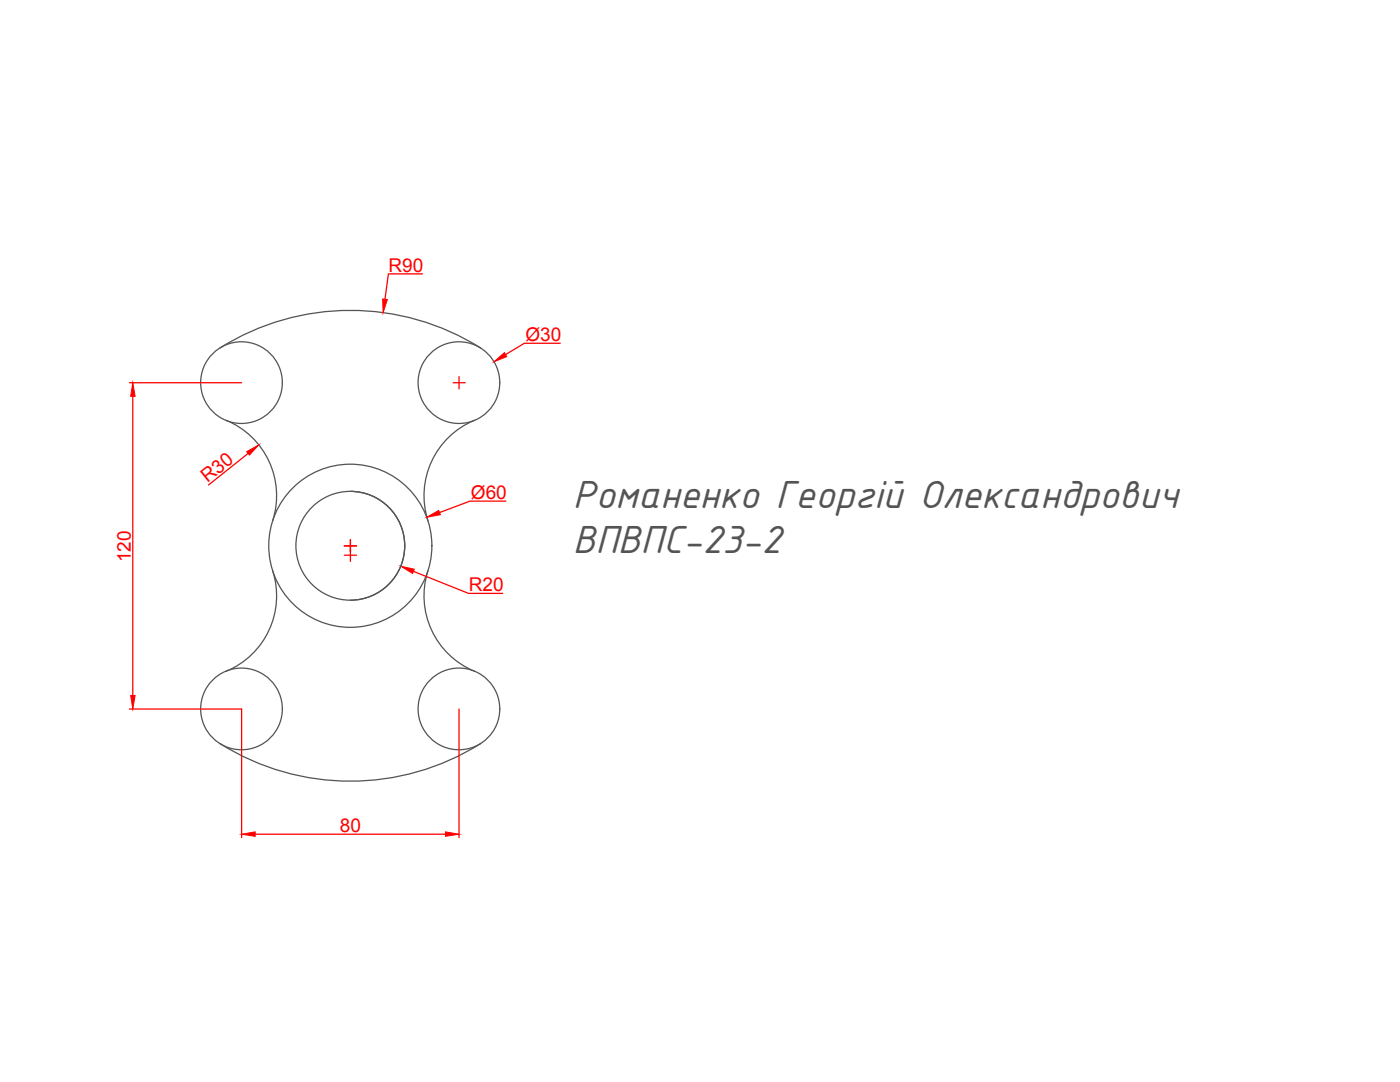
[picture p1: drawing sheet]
<svg xmlns="http://www.w3.org/2000/svg" width="279mm" height="216mm" viewBox="0 0 279 216" stroke-linecap="round" stroke-linejoin="round" font-family="sans-serif">
<!-- layer: 0 -->
<g fill="none" stroke="#545454" stroke-width=".25">
<path d="M43.9 69.5a48.8 48.8 0 0 1 52.1 0M45.1 83.9a16.3 16.3 0 0 1 9.3 20M69.9 98a10.9 10.9 0 0 1 10.9 10.9 10.9 10.9 0 0 1-10.9 10.9M94.7 83.9a16.3 16.3 0 0 0-9.3 20M54.4 113.9a16.3 16.3 0 0 1-9.3 20M85.4 113.9a16.3 16.3 0 0 0 9.3 20M43.9 148.3a48.8 48.8 0 0 0 52.1 0"/>
<circle cx="48.2" cy="76.3" r="8.2"/>
<circle cx="91.6" cy="76.3" r="8.2"/>
<circle cx="69.9" cy="108.9" r="16.3"/>
<circle cx="69.9" cy="108.9" r="10.9"/>
<circle cx="48.2" cy="141.5" r="8.2"/>
<circle cx="91.6" cy="141.5" r="8.2"/>
</g>
<g fill="none" stroke="#f00" stroke-width=".25">
<path d="M84.3 54.7h-6.8l-.7 5M25.8 76.4h22.4M26.5 79.1v59.7M90.4 76.4h2.4M91.6 75.1v2.5M111.8 68.5h-7.2l-3.7 2.2M49.5 90.5l-7.9 6.3M101 100h-7.2l-6.1 2.3M68.7 108.9h2.5M68.7 110.8h2.5M69.9 107.7v4.3M82.5 114l11 4.4h6.8"/>
<path d="M25.8 141.5h22.4v25.6M91.6 141.5v25.6M50.9 166.5h38"/>
</g>
<g fill="#f00" stroke="#f00" stroke-width=".2">
<path d="M26.5 76.4l.5 2.7h-.9z"/>
<path d="M26.1 138.8h.9l-.5 2.7z"/>
<path d="M48.2 166.5l2.7-.5v.9z"/>
<path d="M88.9 166l2.7 .5-2.7 .4z"/>
<path d="M85.2 103.2l2.3-1.3 .4 .8z"/>
<path d="M80 113l2.7 .6-.4 .8z"/>
<path d="M98.6 72.2l2.1-1.8 .4 .8z"/>
<path d="M76.4 59.6l.9 .2-.8 2.6z"/>
<path d="M49.2 90.1l2.4-1.3-1.8 2z"/>
</g>
<g font-size="8.4" fill="#545454">
<text x="114.3" y="101.3">Романенко Георгій Олександрович</text>
<text x="114.3" y="110.4">ВПВПС-23-2</text>
</g>
<g font-size="3.8" fill="#f00">
<text x="77.6" y="54.3">R90</text>
<text x="104.9" y="68">Ø30</text>
<text x="41.4" y="96.4" transform="rotate(-39 41.4 96.4)">R30</text>
<text x="94" y="99.5">Ø60</text>
<text x="26.1" y="112.2" transform="rotate(-90 26.1 112.2)">120</text>
<text x="93.6" y="118">R20</text>
<text x="67.8" y="166">80</text>
</g>
</svg>
